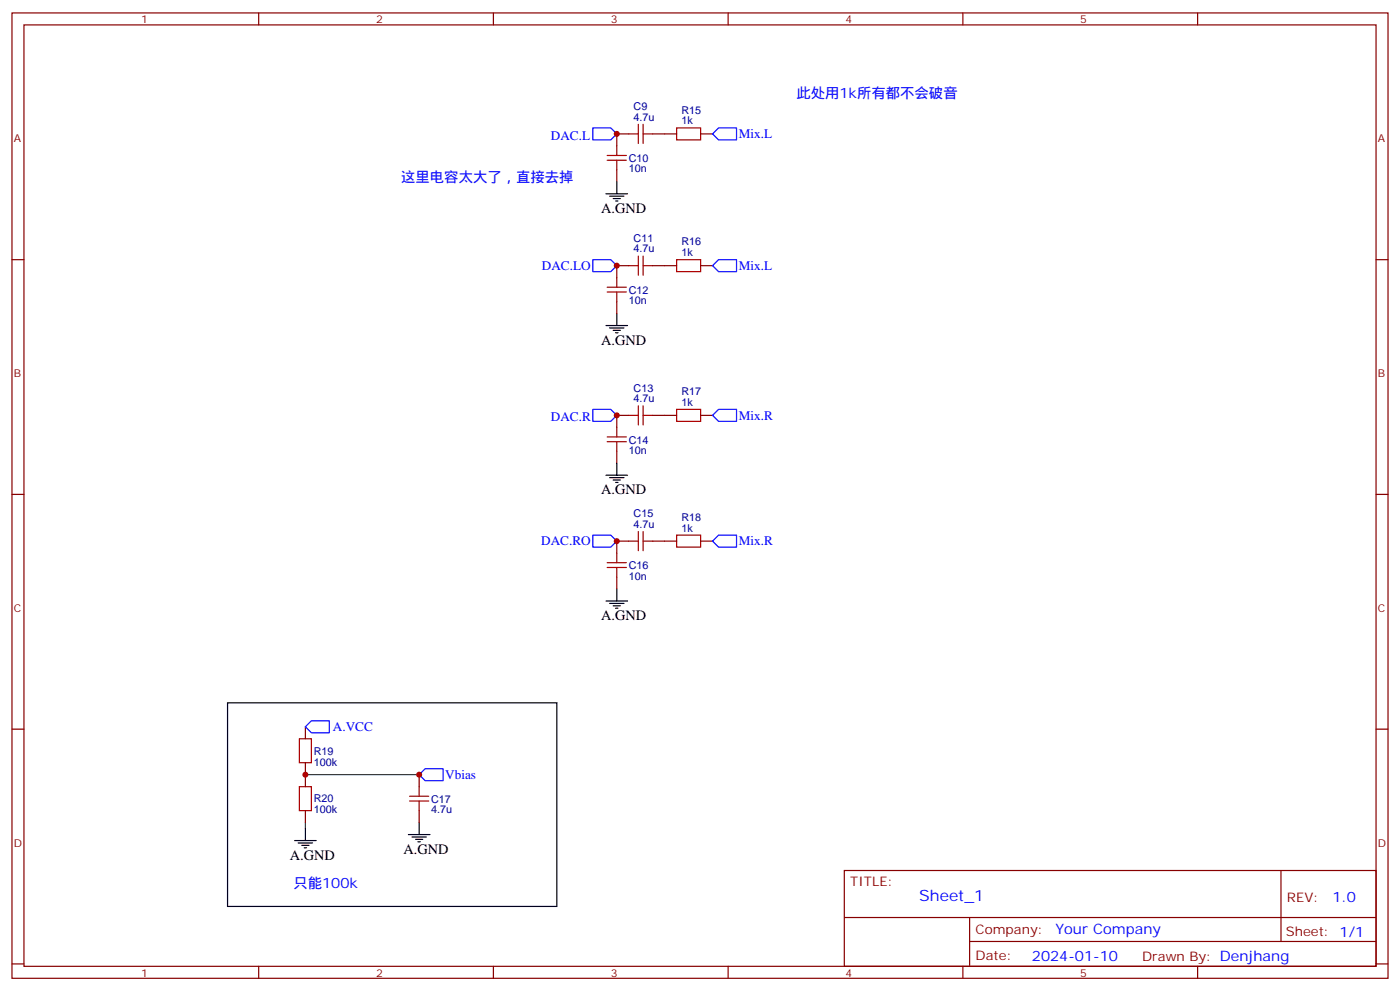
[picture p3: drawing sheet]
<svg xmlns="http://www.w3.org/2000/svg" width="412mm" height="292mm" viewBox="0 0 412 292" stroke-linecap="round" stroke-linejoin="round" font-family="sans-serif">
<g fill="none" stroke="#870000" stroke-width=".35">
<path d="M3.5 3.8h405.4v284.3h-405.4zM7.1 7.3h398.2v277.3h-398.2zM76.2 3.8v3.5M145.3 3.8v3.5M214.5 3.8v3.5M283.6 3.8v3.5M352.8 3.8v3.5M185.2 39.4h-3.5v3.6M192.3 39.4h7M206.4 39.4h3.5M181.7 50v3.6M3.5 76.5h3.6"/>
<path d="M185.2 78.2h-3.5v3.6M192.3 78.2h7M206.4 78.2h3.5M405.3 76.5h3.6M181.7 88.8v3.6M181.7 132.9v3.6M185.2 122.3h-3.5v3.6M192.3 122.3h7M206.4 122.3h3.5M3.5 145.6h3.6M185.2 159.4h-3.5v3.5M192.3 159.4h7"/>
<path d="M206.4 159.4h3.5M405.3 145.6h3.6M181.7 170v3.5M3.5 214.8h3.6M90 214.1v3.5M405.3 214.8h3.6M90 224.6v7.1M90 238.8v3.5M123.5 228.2v3.5M123.5 238.8v3.5M248.7 256.4h156.6v28.2h-156.6zM377.3 256.4v20.9"/>
<path d="M248.7 270.2h156.5M285.6 277.3h119.6M285.6 270.2v14.2M3.5 283.9h3.6M76.2 284.6v3.5M145.3 284.6v3.5M214.5 284.6v3.5M283.6 284.6v3.5M352.8 284.6v3.5M405.3 283.9h3.6"/>
</g>
<path d="M90 228.2h33.5M90 242.3v1.8" fill="none" stroke="#008700" stroke-width=".35"/>
<g fill="none" stroke="#000" stroke-width=".35">
<path d="M178.5 57.1h6.4M179.6 57.8h4.2M180.6 58.5h2.1M181.3 59.2h.7M181.7 53.6v3.5M178.5 95.9h6.4M179.6 96.6h4.2M180.6 97.3h2.1M181.3 98h.7M181.7 92.4v3.5M178.5 140h6.4M181.7 136.5v3.5"/>
<path d="M179.6 140.7h4.2M180.6 141.4h2.1M181.3 142.1h.7M178.5 177h6.4M179.6 177.7h4.2M180.6 178.4h2.1M181.3 179.1h.7M181.7 173.5v3.5M67 207h97v60h-97zM86.8 247.6h6.3M87.8 248.3h4.3M88.9 249h2.1"/>
<path d="M89.6 249.7h.7M90 244.1v3.5M120.3 245.8h6.3M121.4 246.5h4.2M122.4 247.2h2.1M123.1 247.9h.7M123.5 242.3v3.5"/>
</g>
<g fill="none" stroke="#a10000" stroke-width=".35">
<path d="M185.2 39.4h2.8M188 36.6v5.7M189.4 39.4h2.9M189.4 36.6v5.7M199.3 37.7h7.1v3.5h-7.1zM178.9 47.2h5.6M178.9 45.8h5.6M181.7 43v2.8M181.7 47.2v2.8M185.2 78.2h2.8M188 75.4v5.7M189.4 75.4v5.7"/>
<path d="M189.4 78.2h2.9M199.3 76.5h7.1v3.5h-7.1zM178.9 86h5.6M178.9 84.6h5.6M181.7 81.8v2.8M181.7 86v2.8M188 119.5v5.7M189.4 119.5v5.7M178.9 130.1h5.6M178.9 128.7h5.6M181.7 125.9v2.8M181.7 130.1v2.8"/>
<path d="M185.2 122.3h2.8M189.4 122.3h2.9M199.3 120.6h7.1v3.5h-7.1zM185.2 159.4h2.8M188 156.6v5.6M189.4 156.6v5.6M189.4 159.4h2.9M199.3 157.6h7.1v3.5h-7.1zM178.9 167.1h5.6M178.9 165.7h5.6M181.7 162.9v2.8M181.7 167.1v2.9"/>
<path d="M88.2 217.6h3.5v7h-3.5zM88.2 231.7h3.5v7.1h-3.5zM120.6 235.9h5.7M120.6 234.5h5.7M123.5 231.7v2.8M123.5 235.9v2.9"/>
</g>
<path d="M174.6 37.7h5.3l1.8 1.7-1.8 1.8h-5.3zM211.7 37.7h5.3v3.5h-5.3l-1.8-1.8zM174.6 76.5h5.3l1.8 1.7-1.8 1.8h-5.3zM211.7 76.5h5.3v3.5h-5.3l-1.8-1.8zM174.6 120.6h5.3l1.8 1.7-1.8 1.8h-5.3zM211.7 120.6h5.3v3.5h-5.3l-1.8-1.8zM174.6 157.6h5.3l1.8 1.8-1.8 1.7h-5.3zM211.7 157.6h5.3v3.5h-5.3l-1.8-1.7zM91.7 212.3h5.3v3.5h-5.3l-1.7-1.7zM125.2 226.4h5.3v3.5h-5.3l-1.7-1.7z" fill="none" stroke="#00f" stroke-width=".35"/>
<g fill="#c00">
<circle cx="123.5" cy="228.2" r=".88"/>
<circle cx="90" cy="228.2" r=".88"/>
<circle cx="181.7" cy="122.3" r=".88"/>
<circle cx="181.7" cy="39.4" r=".88"/>
<circle cx="181.7" cy="78.2" r=".88"/>
<circle cx="181.7" cy="159.4" r=".88"/>
</g>
<text font-size="4.6" fill="#00f" x="270.8" y="265.4">Sheet_1</text>
<g font-size="4.2" fill="#00f">
<text x="234.6" y="28.9">此处用1k所有都不会破音</text>
<text x="118.2" y="53.6">这里电容太大了，直接去掉</text>
<text x="86.4" y="261.7">只能100k</text>
<text x="392.5" y="265.7">1.0</text>
<text x="310.9" y="275.2">Your Company</text>
<text x="304" y="283">2024-01-10</text>
</g>
<g font-size="4.2">
<text x="177.1" y="62.7">A.GND</text>
<text x="177.1" y="101.5">A.GND</text>
<text x="177.1" y="145.6">A.GND</text>
<text x="177.1" y="182.7">A.GND</text>
<text x="118.9" y="251.5">A.GND</text>
<text x="85.4" y="253.2">A.GND</text>
</g>
<g font-size="3.9" fill="#00f">
<text x="162.3" y="41.2">DAC.L</text>
<text x="217.7" y="40.7">Mix.L</text>
<text x="159.6" y="79.5">DAC.LO</text>
<text x="217.7" y="79.5">Mix.L</text>
<text x="162.3" y="124.1">DAC.R</text>
<text x="217.7" y="123.6">Mix.R</text>
<text x="159.4" y="160.7">DAC.RO</text>
<text x="217.7" y="160.7">Mix.R</text>
<text x="98.1" y="215.3">A.VCC</text>
<text x="131.2" y="229.4">Vbias</text>
</g>
<g font-size="3.9" fill="#800">
<text x="250.5" y="261">TITLE:</text>
<text x="379.1" y="265.7">REV:</text>
<text x="287.4" y="275.2">Company:</text>
<text x="378.7" y="275.8">Sheet: 1/1</text>
<text x="287.4" y="282.9">Date:</text>
<text x="336.4" y="282.9">Drawn By: Denjhang</text>
</g>
<g font-size="3.2" fill="#800">
<text x="41.6" y="6.8">1</text>
<text x="110.8" y="6.8">2</text>
<text x="179.9" y="6.8">3</text>
<text x="249.1" y="6.8">4</text>
<text x="318.2" y="6.8">5</text>
<text x="4.1" y="41.9">A</text>
<text x="405.9" y="41.9">A</text>
<text x="4.1" y="111.1">B</text>
<text x="405.9" y="111.1">B</text>
<text x="4.1" y="180.2">C</text>
<text x="405.9" y="180.2">C</text>
<text x="4.1" y="249.3">D</text>
<text x="405.9" y="249.3">D</text>
<text x="41.6" y="287.6">1</text>
<text x="110.8" y="287.6">2</text>
<text x="179.9" y="287.6">3</text>
<text x="249.1" y="287.6">4</text>
<text x="318.2" y="287.6">5</text>
</g>
<g font-size="3.2" fill="#000080">
<text x="186.6" y="35.6">4.7u</text>
<text x="186.6" y="32.4">C9</text>
<text x="200.7" y="33.4">R15</text>
<text x="200.7" y="36.6">1k</text>
<text x="185.2" y="47.8">C10</text>
<text x="185.2" y="50.8">10n</text>
<text x="186.6" y="71.2">C11</text>
<text x="186.6" y="74.4">4.7u</text>
<text x="200.7" y="75.4">1k</text>
<text x="200.7" y="72.2">R16</text>
<text x="185.2" y="89.6">10n</text>
<text x="185.2" y="86.6">C12</text>
<text x="186.6" y="118.5">4.7u</text>
<text x="186.6" y="115.3">C13</text>
<text x="200.7" y="119.5">1k</text>
<text x="200.7" y="116.3">R17</text>
<text x="185.2" y="130.7">C14</text>
<text x="185.2" y="133.7">10n</text>
<text x="186.6" y="155.5">4.7u</text>
<text x="186.6" y="152.4">C15</text>
<text x="200.7" y="153.4">R18</text>
<text x="200.7" y="156.6">1k</text>
<text x="185.2" y="167.7">C16</text>
<text x="185.2" y="170.7">10n</text>
<text x="92.4" y="225.5">100k</text>
<text x="92.4" y="222.3">R19</text>
<text x="92.4" y="239.6">100k</text>
<text x="92.4" y="236.4">R20</text>
<text x="127" y="239.6">4.7u</text>
<text x="127" y="236.4">C17</text>
</g>
</svg>
